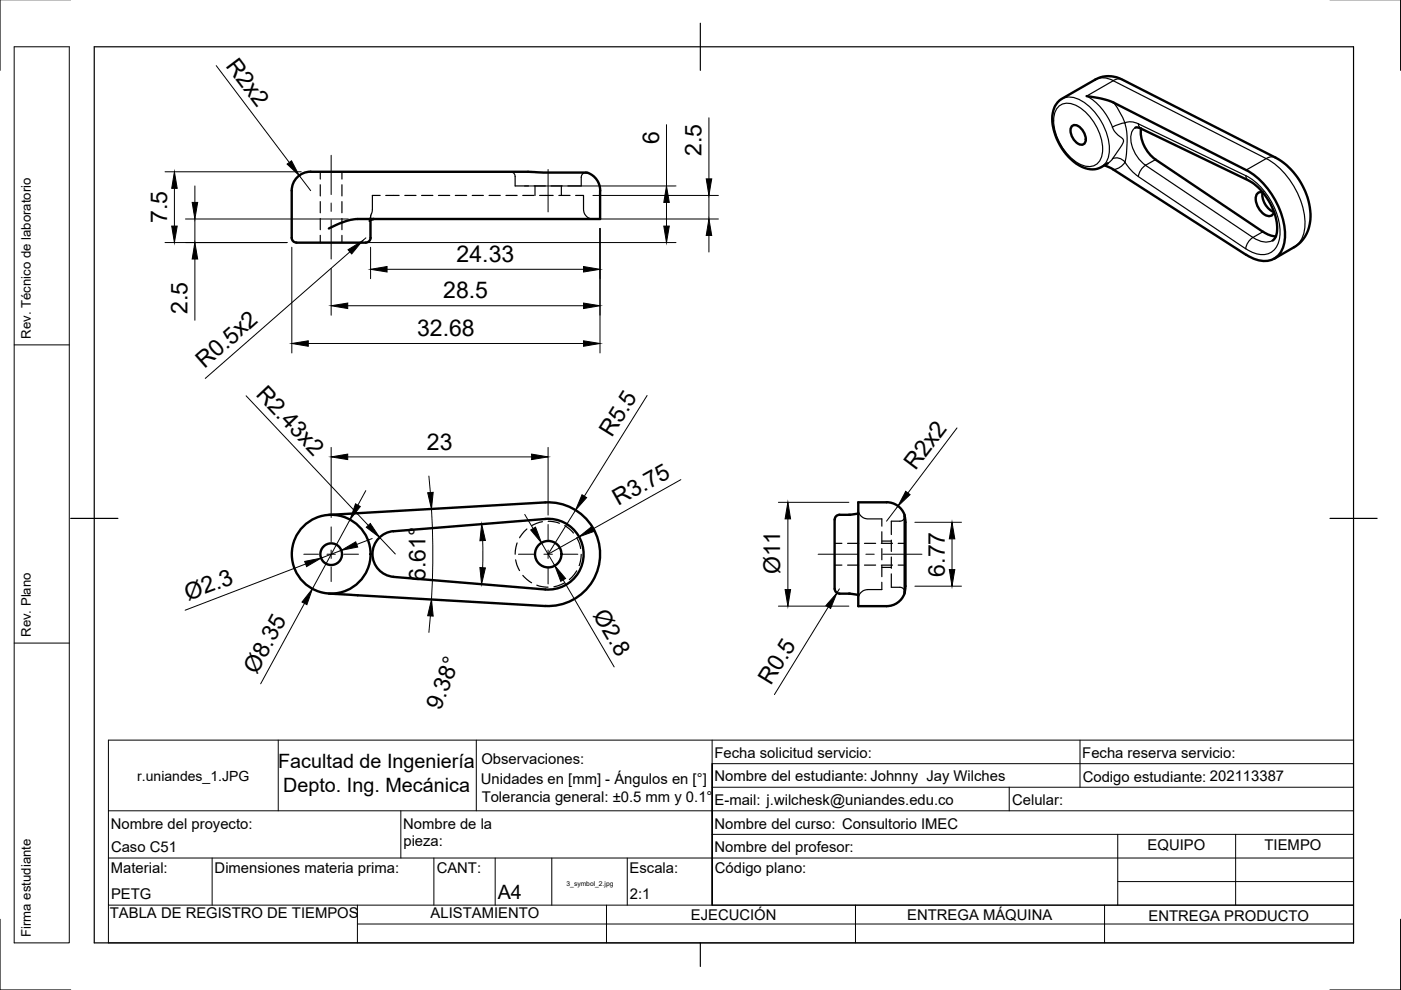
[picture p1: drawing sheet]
<svg xmlns="http://www.w3.org/2000/svg" width="297mm" height="210mm" viewBox="0 0 297 210" stroke-linecap="round" stroke-linejoin="round" font-family="sans-serif">
<!-- layer: Visible -->
<g fill="none" stroke="#000" stroke-width=".51">
<path d="M65.8 36.4h46.2l3.3 .2h8.4a2.96 2.96 0 0 1 3 1.8l.5 1.3 .1 .7M65.9 36.4a4 4 0 0 0-4.1 4M227.2 26.8a1.43 1.43 0 0 1 2.2 .7 2.76 2.76 0 0 1 .6 2.9 1.43 1.43 0 0 1-2.2-.7 2.76 2.76 0 0 1-.6-2.9zM230.4 20.4a19.7 19.7 0 0 1 5.7 1.4l28.1 14.3M234.1 35l1.6 .7 28.5 18.3M234.9 34.6l-1.4 .8a4.8 4.8 0 0 1-5.3-.7 12.5 12.5 0 0 1-5.1-10.2 4.4 4.4 0 0 1 2-3.6l7.1-4a6 6 0 0 1 5.8 0l32.4 16.5a14.5 14.5 0 0 1 7.3 14 6.9 6.9 0 0 1-3.3 5l-4.2 2.5M240.7 27.1l.5-.1 .7 .3M241.9 27.3l22.8 10.9a12.4 12.4 0 0 1 6 11.1 2.3 2.3 0 0 1-.9 1.7M241.9 27.3a7.3 7.3 0 0 0 3.1 6.5l22.8 15.3 1.4 .8 1.3 .2M264.2 36.1a16.8 16.8 0 0 1 8.2 14.6 4.5 4.5 0 0 1-4.5 4.6 7.6 7.6 0 0 1-3.7-1.3M61.8 40.4v10a1.01 1.01 0 0 0 1.1 1M62.8 51.4h14.8"/>
<path d="M79.2 46.4l-.5 .2-.3 .3M79.2 46.4l-.7 .3 .1 3.7a1.01 1.01 0 0 1-1 1M127.2 40.4v6h-51.4a13.9 13.9 0 0 0-6.1 2M267.7 40.8a4 4 0 0 0 2.4 4.1 1.21 1.21 0 0 1-2 .6 4 4 0 0 1-1.7-4.2 1.05 1.05 0 0 1 1.3-.5M69.7 109.2l45.9-2.7a11 11 0 0 1 11.6 11 11 11 0 0 1-11.6 11l-45.9-2.7M115.6 110l-32.2 2.6a4.9 4.9 0 0 0-4.4 4.9 4.9 4.9 0 0 0 4.4 4.8M115.6 110a7.5 7.5 0 0 1 8.1 7.5 7.5 7.5 0 0 1-8.1 7.5l-32.2-2.7M177 110.2v14.7M182 108.8l-1.8 .3h-2.2a1.01 1.01 0 0 0-1 1.1M188 106.5h-6v22h6M188 106.5a4 4 0 0 1 3.8 2.7M191.8 109.2v15.7a2.98 2.98 0 0 1-1.8 3.1l-1.3 .5h-.7"/>
<path d="M191.8 109.4v.1a59.8 59.8 0 0 1 .2 9.2 32.2 32.2 0 0 1-.2 6.9M177 124.8a1.01 1.01 0 0 0 1 1M178 125.9h2M180 125.8l2 .4"/>
<circle cx="70.2" cy="117.5" r="8.4"/>
<circle cx="70.2" cy="117.5" r="2.3"/>
<circle cx="116.2" cy="117.5" r="2.8"/>
</g>
<!-- layer: Hidden -->
<g fill="none" stroke="#000" stroke-width=".25">
<path d="M67.9 36.4v1.6M67.9 39.2v2.3M72.5 36.4v1.6M72.5 39.2v2.3M108.2 36.4a1 1 0 0 1 1 1v2h2.9M113.2 39.4h2.4M113.4 39.4v2M116.8 39.4h2.4M119 39.4v2M124.2 36.6a1 1 0 0 0-1 1v1.8h-2.8M67.9 42.7v2.4M67.9 46.3v2.4"/>
<path d="M67.9 49.9v1.5M72.5 42.7v2.4M72.5 46.3v2.4M72.5 49.9v1.5M78.6 46l-.1 .7-.1 .2zM80.6 41.4h-1.6l-.1 3.3-.4 1.8M81.8 41.4h2.8M85.8 41.4h2.4M89.4 41.4h2.4M93 41.4h2.4M96.5 41.4h2.4M100.1 41.4h2.4"/>
<path d="M103.7 41.4h2.4M107.3 41.4h2.3M110.8 41.4h2.4M114.4 41.4h2.9M118.5 41.4h2.4M122 41.4h1.7v3a2.05 2.05 0 0 0 2 2M109.3 118.7l.3 1.1 .6 1.2M109.6 115.1l-.4 2.4M111.7 112.2l-1.5 1.8M115 110.6l-2.3 .9M116.2 110.5l1.1 .1 1.3 .3M119.7 111.5l1.1 .7 .8 .8"/>
<path d="M122.3 114l.6 1.3 .2 1M123.2 117.5l-.4 2.4M177 115.2h1.5M177 119.8h1.5M179.7 115.2h2.4M179.7 119.8h2.4M180.2 109.1l-.2 .1M182 108a2 2 0 0 0 2 2h3v1.6M183.3 115.2h2.4M183.3 119.8h2.4M186.9 115.2h2.3M186.9 119.8h2.3"/>
<path d="M187 112.7v2.4M187 116.3v2.4M187 119.9v2.4M187 114.7h2M189 114.5v2.4M189 118.1v2.4M190.4 115.2h1.6M190.4 119.8h1.6M191.8 109.4a.97 .97 0 0 1-1 1.1h-1.8v2.8M110.8 122l1.9 1.6M113.8 124.1l1.3 .3 1.1 .1M119.7 123.6l-2.3 .8"/>
<path d="M122.3 121l-1.6 1.9M180 125.8l.2 .1M187 123.5v1.5h-3a2.05 2.05 0 0 0-2 2M187 120.3h2M189 121.7v2.8h1.8a.97 .97 0 0 1 1 1.1"/>
</g>
<!-- layer: Visible Narrow -->
<g fill="none" stroke="#000" stroke-width=".25">
<path d="M232.2 16.9a3.9 3.9 0 0 1 3.8 .2M236 17.1l32.5 16.5-4.3 2.5M236 17.1l-5.6 3.3M238 16.9a2.01 2.01 0 0 0-2 .2M224.4 22.6a3.3 3.3 0 0 1 4.2 0 11.2 11.2 0 0 1 5.1 9.9 2.91 2.91 0 0 1-4.3 2.5 11 11 0 0 1-5.9-10.3l.2-.8zM225.1 21a4.4 4.4 0 0 1 4.6 .6 12.5 12.5 0 0 1 5.4 11.4 3.6 3.6 0 0 1-1.6 2.4M230.4 20.4a12.5 12.5 0 0 1 5.5 6.6M235.8 27a5.5 5.5 0 0 0 2.3 2.5 1.13 1.13 0 0 1-.3 1.4l-1.9 2.8M235.8 27l2.3-.9 .4-.1 .1 .4a18.5 18.5 0 0 1-.1 8M236.1 21.8l1.5 2.3 .9 2M238.5 26.1l1.3-.3 1.6 .5M238.5 34.4l1.1 1.5 1.7 1.5 22.8 15.3"/>
<path d="M238.5 34.4a1.96 1.96 0 0 0-3.3 0l-.3 .2M238.5 34.4l-1 1-1.4 .6M240.7 27a3.1 3.1 0 0 0-.8 3.7l.6 1.5 .8 1.3 1.6 1.5M241.4 26.3l.1 .6 .4 .3M241.4 26.3l22.7 10.9M242.9 35l22.7 15.3 2.2-1.2M242.9 35l-1 1.1-.5 1.3M245 33.8l-2.1 1.2M264.1 37.2a14.3 14.3 0 0 1 7.2 13.3 3.7 3.7 0 0 1-5.5 3.1l-1.7-.9M264.1 37.2l.2 .7 .4 .3M270.5 33.4a2.01 2.01 0 0 0-2 .2 16.9 16.9 0 0 1 8.2 14.3 5.3 5.3 0 0 1-2.3 4.5M269.8 51a3.9 3.9 0 0 1-4.2-.7l-1 1.1-.5 1.3"/>
</g>
<!-- layer: Custom Tables -->
<path d="M3 9.9h11.7v190h-11.7zM3 73.1h11.7M3 136.3h11.7" fill="none" stroke="#000" stroke-width=".21"/>
<!-- layer: Border -->
<path d="M0 -.1v15M297 -.1v15M20 9.9h267v190h-267zM148.5 4.9v10M15 109.9h10M282 109.9h10M0 194.9v15h15M148.5 199.9v5M297 194.9v15h-15" fill="none" stroke="#000" stroke-width=".25"/>
<!-- layer: TitleBlock -->
<g fill="none" stroke="#000" stroke-width=".21">
<path d="M59 156.9v15M101 156.9v15M151 156.9v35v-30h136M229 156.9v10M23 171.9h264M85 171.9v10M151 166.9h136M151 176.9h136M214 166.9v5M237 176.9v15M262 176.9v15M23 191.9v8h264v-43h-264v35h264h-136"/>
<path d="M23 181.9h264M45 181.9v10M75.8 195.9h211.2M75.8 191.9v8M92 181.9v10M105 181.9v10M117 181.9v10M128.6 191.9v8M133 181.9v10M181.4 191.9v8M234.2 191.9v8M237 186.9h50"/>
</g>
<!-- layer: Smart Centers -->
<g fill="none" stroke="#000" stroke-width=".21">
<path d="M70.2 32.9v8.3M116.2 35.9v9M70.2 43v1.8M70.2 46.6v8.3M64.4 117.5h3.1M69.3 117.5h1.8M70.2 111.7v3.1M70.2 116.6v1.8M72.9 117.5h3.1M109.9 117.5h3.6M115.3 117.5h1.8M116.2 111.2v3.6"/>
<path d="M116.2 116.6v1.8M118.9 117.5h3.6M173.5 117.5h8.3M183.6 117.5h1.8M187.2 117.5h8.3M70.2 120.2v3.1M116.2 120.2v3.6"/>
</g>
<!-- layer: FD_Dimensions -->
<g fill="none" stroke="#000" stroke-width=".21">
<path d="M45.8 13.9l15.5 20.6M35 36.4h28.9M37 39.9v8M41.3 39.4v3.5M63.5 37.2l2.4 3.2M111.2 39.4h32.1M141.3 26.4v13M150.3 25v12.9M35 51.4h25.9M39.3 46.4h34.6M41.3 46.4v5M41.3 54.9v13"/>
<path d="M61.9 52.4v22.4M70.2 56.9v9.9M74.2 53.4l-30.7 26.8M74.5 51.4h68.8M77.6 50.4l-.8 .7M78.6 52.4v6.7M82.1 57.1h41.6M117.6 46.4h34.7M125.7 41.4h26.6M127.2 48.4v26.4M141.3 42.9v5M150.3 41.4v5"/>
<path d="M150.3 49.9v3.5M65.4 72.8h58.3M73.7 64.8h50M52.2 83.9l25.9 27.5M70.2 94.9v14.8M73.7 96.9h39M116.2 94.9v14.3M137.2 83.9l-13.3 21.3M202.9 90.7l-10.4 13.8M64.8 119.6l-25.6 9.8M72.4 116.7l-4.3 1.6M74.2 110.2l-8 14.7"/>
<path d="M77.6 104l-1.7 3.1M78.9 114.2l-3.3 1.2M80.5 114l3.3 3.5M90.9 100.9l.3 3.5M91.5 107.9a160.5 160.5 0 0 1 0 19.2M102.3 114.6v5.8M111.3 109.1l1.7 3M114.8 115.1l2.8 4.8M122 108.2l-5.8 9.3 6.5-3.7M144.4 101.7l-18.6 10.4M165 106.5h15M167 110v15"/>
<path d="M190.4 107.3l-2.4 3.2M194 110.7h9.9M201.8 114.3v6.5M64.6 127.9l-9.3 17.1M91.2 130.6l-.3 3.5M119.4 123l10.8 18.4M165 128.5h15M175.6 128.7l-11.4 18.6M178 124.9l-.6 .8M194 124.3h9.9"/>
</g>
<g fill="#000" stroke="#000" stroke-width=".21">
<path d="M37 36.4l.6 3.5h-1.2zM60.9 34.8l.9-.7 1.7 3.1zM149.7 37.9h1.2l-.6 3.5zM36.4 47.9h1.2l-.6 3.5zM40.7 42.9h1.2l-.6 3.5zM41.3 51.4l.6 3.5h-1.2zM73.8 53l3-1.9-2.2 2.7zM78.6 57.1l3.5-.6v1.2zM123.7 56.5l3.5 .6-3.5 .6zM140.7 47.9h1.2l-.6 3.5zM141.3 39.4l.6 3.5h-1.2zM150.3 46.4l.6 3.5h-1.2z"/>
<path d="M61.9 72.8l3.5-.5v1.1zM70.2 64.8l3.5-.5v1.1zM123.7 72.3l3.5 .5-3.5 .6zM123.7 64.3l3.5 .5-3.5 .6zM70.2 96.9l3.5-.6v1.1zM112.7 96.3l3.5 .6-3.5 .5zM64.6 119l3.5-.7-3.1 1.8zM75.4 106.8l1 .6-2.2 2.8zM72.4 116.7l3-1.8 .4 1.1zM77.7 111.8l.8-.8 2 3zM90.7 104.5l1.1-.1-.3 3.5zM102.1 111.1l.8 3.5-1.2 .1z"/>
<path d="M112.5 112.4l1-.6 1.3 3.3zM123.4 104.9l1 .6-2.4 2.7zM122.7 113.8l2.8-2.2 .6 1zM167 106.5l.6 3.5h-1.1zM192 104.2l1 .7-2.6 2.4zM201.8 110.7l.6 3.6h-1.1zM66.2 124.9l-1.1 3.3-1.1-.6zM91.5 127.1l.3 3.5-1.1-.1zM101.7 120.3l1.2 .1-.8 3.5zM117.6 119.9l2.3 2.8-1 .5zM166.5 125h1.1l-.6 3.5zM177.4 125.7l-1.3 3.3-1-.6z"/>
<path d="M201.3 120.8h1.1l-.6 3.5z"/>
</g>
<g font-size="4.9">
<text x="47.7" y="13.9" transform="rotate(53 47.7 13.9)">R2x2</text>
<text x="139.8" y="30.4" transform="rotate(-90 139.8 30.4)">6</text>
<text x="148.8" y="33.1" transform="rotate(-90 148.8 33.1)">2.5</text>
<text x="35.4" y="47.3" transform="rotate(-90 35.4 47.3)">7.5</text>
<text x="96.8" y="55.5">24.33</text>
<text x="94" y="63.3">28.5</text>
<text x="39.8" y="66.5" transform="rotate(-90 39.8 66.5)">2.5</text>
<text x="88.4" y="71.3">32.68</text>
<text x="43.3" y="78.3" transform="rotate(-41 43.3 78.3)">R0.5x2</text>
<text x="54.1" y="83.7" transform="rotate(47 54.1 83.7)">R2.43x2</text>
<text x="90.5" y="95.3">23</text>
<text x="129.7" y="92.9" transform="rotate(-58 129.7 92.9)">R5.5</text>
<text x="194.1" y="99.9" transform="rotate(-53 194.1 99.9)">R2x2</text>
<text x="131.1" y="107.4" transform="rotate(-29 131.1 107.4)">R3.75</text>
<text x="90.2" y="123.2" transform="rotate(-90 90.2 123.2)">6.61°</text>
<text x="165.4" y="121.8" transform="rotate(-90 165.4 121.8)">Ø11</text>
<text x="200.3" y="122.3" transform="rotate(-90 200.3 122.3)">6.77</text>
<text x="39.9" y="127.4" transform="rotate(-21 39.9 127.4)">Ø2.3</text>
<text x="125.6" y="130.3" transform="rotate(60 125.6 130.3)">Ø2.8</text>
<text x="54.4" y="143.1" transform="rotate(-61 54.4 143.1)">Ø8.35</text>
<text x="163.4" y="145.5" transform="rotate(-58 163.4 145.5)">R0.5</text>
<text x="93.4" y="150.7" transform="rotate(-68 93.4 150.7)">9.38°</text>
</g>
<g font-size="4.2">
<text x="59" y="162.9">Facultad de Ingeniería</text>
<text x="60" y="168">Depto. Ing. Mecánica</text>
<text x="105.5" y="190.7">A4</text>
</g>
<g font-size="3.1">
<text x="102.1" y="162">Observaciones:</text>
<text x="151.5" y="160.7">Fecha solicitud servicio:</text>
<text x="229.5" y="160.7">Fecha reserva servicio:</text>
<text x="102" y="166.3">Unidades en [mm] - Ángulos en [°]</text>
<text x="151.5" y="165.7">Nombre del estudiante: Johnny Jay Wilches</text>
<text x="229.6" y="165.7">Codigo estudiante: 202113387</text>
<text x="102.1" y="170.1">Tolerancia general: ±0.5 mm y 0.1°</text>
<text x="151.5" y="170.7">E-mail: j.wilchesk@uniandes.edu.co</text>
<text x="214.6" y="170.7">Celular:</text>
<text x="23.5" y="175.7">Nombre del proyecto:</text>
<text x="85.5" y="175.7">Nombre de la</text>
<text x="85.5" y="179.4">pieza:</text>
<text x="151.5" y="175.7">Nombre del curso: Consultorio IMEC</text>
<text x="23.5" y="185.2">Material:</text>
<text x="23.5" y="180.7">Caso C51</text>
<text x="45.5" y="185.2">Dimensiones materia prima:</text>
<text x="92.6" y="185.2">CANT:</text>
<text x="133.5" y="185.2">Escala:</text>
<text x="151.5" y="180.7">Nombre del profesor:</text>
<text x="151.6" y="185.2">Código plano:</text>
<text x="243.3" y="180.2">EQUIPO</text>
<text x="268.1" y="180.2">TIEMPO</text>
<text x="23.5" y="190.7">PETG</text>
<text x="133.5" y="190.7">2:1</text>
<text x="23.3" y="194.7">TABLA DE REGISTRO DE TIEMPOS</text>
<text x="91.3" y="194.6">ALISTAMIENTO</text>
<text x="146.5" y="195.1">EJECUCIÓN</text>
<text x="192.4" y="195.1">ENTREGA MÁQUINA</text>
<text x="243.5" y="195.2">ENTREGA PRODUCTO</text>
</g>
<text font-size="3" x="29.1" y="165.5">r.uniandes_1.JPG</text>
<g font-size="2.8">
<text x="6.5" y="71.9" transform="rotate(-90 6.5 71.9)">Rev. Técnico de laboratorio</text>
<text x="6.5" y="135.1" transform="rotate(-90 6.5 135.1)">Rev. Plano</text>
<text x="6.5" y="198.6" transform="rotate(-90 6.5 198.6)">Firma estudiante</text>
</g>
<text font-size="1.4" x="120.1" y="187.8">3_symbol_2.jpg</text>
</svg>
